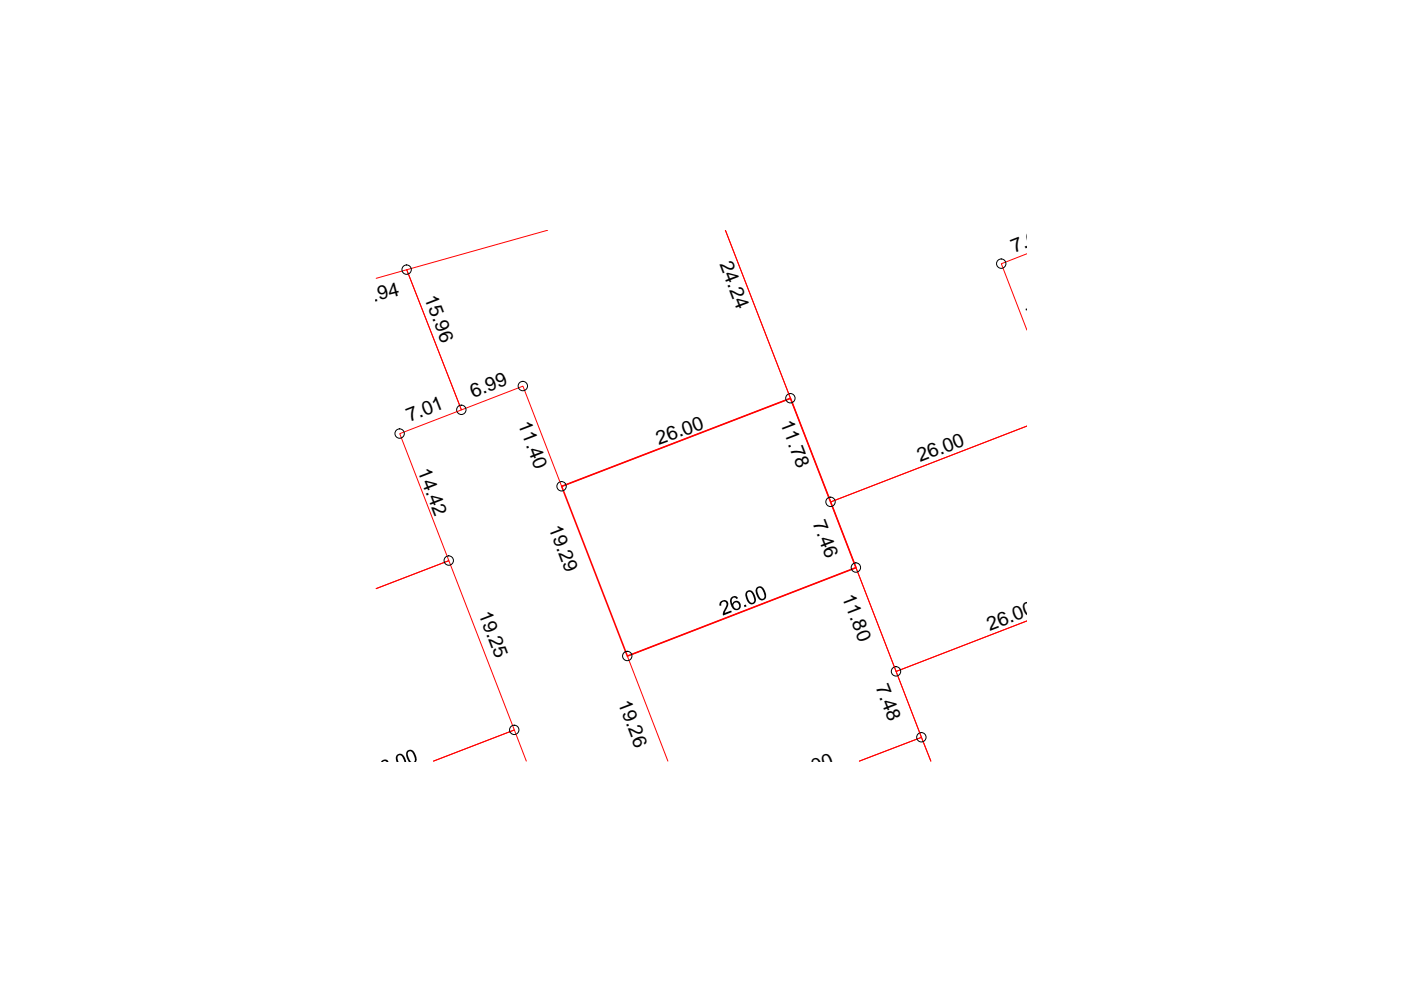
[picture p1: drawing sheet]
<svg xmlns="http://www.w3.org/2000/svg" width="297mm" height="210mm" viewBox="0 0 297 210" stroke-linecap="round" stroke-linejoin="round" font-family="sans-serif">
<path d="M79.8 59l6.4-1.8 11.6 29.7-13 5 10.4 27-15.4 5.9 15.4-5.9 13.9 35.9-17.2 6.6 17.2-6.6 2.5 6.6M116.1 48.8l-29.9 8.4 11.6 29.7 13.1-5 8.2 21.2 48.5-18.6-13.8-35.7 22.3 57.6 41.6-16.1-41.6 16.1 13.9 36 27.7-10.7-27.7 10.7 7.4 19-2-5.1-13.2 5.1 13.2-5.1-13.9-35.9-48.5 18.7 8.6 22.3M217.7 53.8l-5.4 2.1 5.4 14.1" fill="none" stroke="#f00" stroke-width=".21"/>
<path d="M119.1 103.1l48.5-18.6 13.9 35.9-48.5 18.7z" fill="none" stroke="#f00" stroke-width=".34"/>
<g fill="none" stroke="#000" stroke-width=".21">
<circle cx="86.2" cy="57.2" r=".99"/>
<circle cx="212.3" cy="55.9" r=".99"/>
<circle cx="84.7" cy="91.9" r=".99"/>
<circle cx="97.8" cy="86.9" r=".99"/>
<circle cx="110.8" cy="81.9" r=".99"/>
<circle cx="167.6" cy="84.4" r=".99"/>
<circle cx="95.1" cy="118.9" r=".99"/>
<circle cx="119.1" cy="103.1" r=".99"/>
<circle cx="176.1" cy="106.4" r=".99"/>
<circle cx="133" cy="139.1" r=".99"/>
<circle cx="181.5" cy="120.3" r=".99"/>
<circle cx="109" cy="154.7" r=".99"/>
<circle cx="190" cy="142.3" r=".99"/>
<circle cx="195.3" cy="156.3" r=".99"/>
</g>
<g fill="#000">
<path d="M152.7 127.7l.8-.5 .6 .2 .3 .4v.6l-.8 1.6 1.4-.5 .2 .3-1.9 .7v-.8l.6-1.1 .2-.6-.3-.4h-.4l-.4 .2v.6l-.4 .1zM157.7 128.3l.4-.1 .2 .4-.4 .1z"/>
<path d="M154.9 126.8l.8-.4h.3l.4 .3 .1 .1-.3 .2-.4-.3-.5 .1-.1 .3v.6l.1 .4 .1-.4 .4-.3h.5l.4 .2 .4 .6v.5l-.3 .5-.4 .2h-.5l-.6-.4-.5-1.4zM155.7 127.8l-.2 .3 .1 .6 .3 .3h.5l.3-.3-.1-.7-.4-.3z"/>
<path d="M158.2 125.4l.4-.2 .5-.1 .8 .8 .4 1.5-.4 .6-.8 .1-.6-.6-.5-1.2zM158.6 125.5l-.2 .6 .3 1 .4 .6 .5 .1 .3-.5-.3-1.1-.4-.6z"/>
<path d="M160.4 124.6l.8-.3 .7 .5 .5 1.2v.6l-.2 .4-.8 .3-.7-.5-.5-1.4zM160.7 124.8l-.1 .6 .1 .6 .5 .8 .3 .2a.71 .71 0 0 0 .6-.5 .71 .71 0 0 0-.2-.8l-.5-1-.5-.1z"/>
<path d="M80.7 161.4l.7-.4h.5l.5 .4h-1.4h2zM81.4 161.4h1.2z"/>
<path d="M84.1 160.1l.5-.3 .7 .1 .4 .5 .4 1h-1.6a.55 .55 0 0 1-.6-.2 .55 .55 0 0 1 0-.6zM84.5 160.1l-.2 .3v.6a.62 .62 0 0 0 1 .4h.5l-.6-1.1-.4-.2z"/>
<path d="M86.3 159.2l.5-.2h.6l.7 .9 .2 1.1a.57 .57 0 0 1-.8 .4h-.5a.82 .82 0 0 1-.8-.8l-.1-1zM86.6 159.4l-.2 .6 .5 1.1a.84 .84 0 0 0 1 .3l.1-.6-.5-1.2-.5-.3z"/>
</g>
<g font-size="4.1">
<text x="215" y="53.6" transform="rotate(-21 215 53.6)">7.01</text>
<text x="152.5" y="56" transform="rotate(69 152.5 56)">24.24</text>
<text x="77" y="64.6" transform="rotate(-14 77 64.6)">7.94</text>
<text x="90" y="63.2" transform="rotate(69 90 63.2)">15.96</text>
<text x="217" y="64.6" transform="rotate(69 217 64.6)">17.04</text>
<text x="86.8" y="89.4" transform="rotate(-21 86.8 89.4)">7.01</text>
<text x="100.3" y="84.3" transform="rotate(-21 100.3 84.3)">6.99</text>
<text x="109.8" y="90" transform="rotate(69 109.8 90)">11.40</text>
<text x="165.4" y="89.7" transform="rotate(69 165.4 89.7)">11.78</text>
<text x="139.7" y="94.3" transform="rotate(-20 139.7 94.3)">26.00</text>
<text x="88.5" y="99.9" transform="rotate(69 88.5 99.9)">14.42</text>
<text x="195.1" y="98" transform="rotate(-21 195.1 98)">26.00</text>
<text x="116.3" y="111.9" transform="rotate(69 116.3 111.9)">19.29</text>
<text x="172.3" y="111" transform="rotate(69 172.3 111)">7.46</text>
<text x="101.4" y="130.1" transform="rotate(69 101.4 130.1)">19.25</text>
<text x="178.5" y="126.6" transform="rotate(69 178.5 126.6)">11.80</text>
<text x="209.9" y="133.7" transform="rotate(-21 209.9 133.7)">26.00</text>
<text x="131" y="149.1" transform="rotate(69 131 149.1)">19.26</text>
<text x="185.6" y="145.7" transform="rotate(69 185.6 145.7)">7.48</text>
<text x="167.3" y="166.1" transform="rotate(-21 167.3 166.1)">26.00</text>
<text x="193.8" y="162.1" transform="rotate(69 193.8 162.1)">11.78</text>
</g>
</svg>
